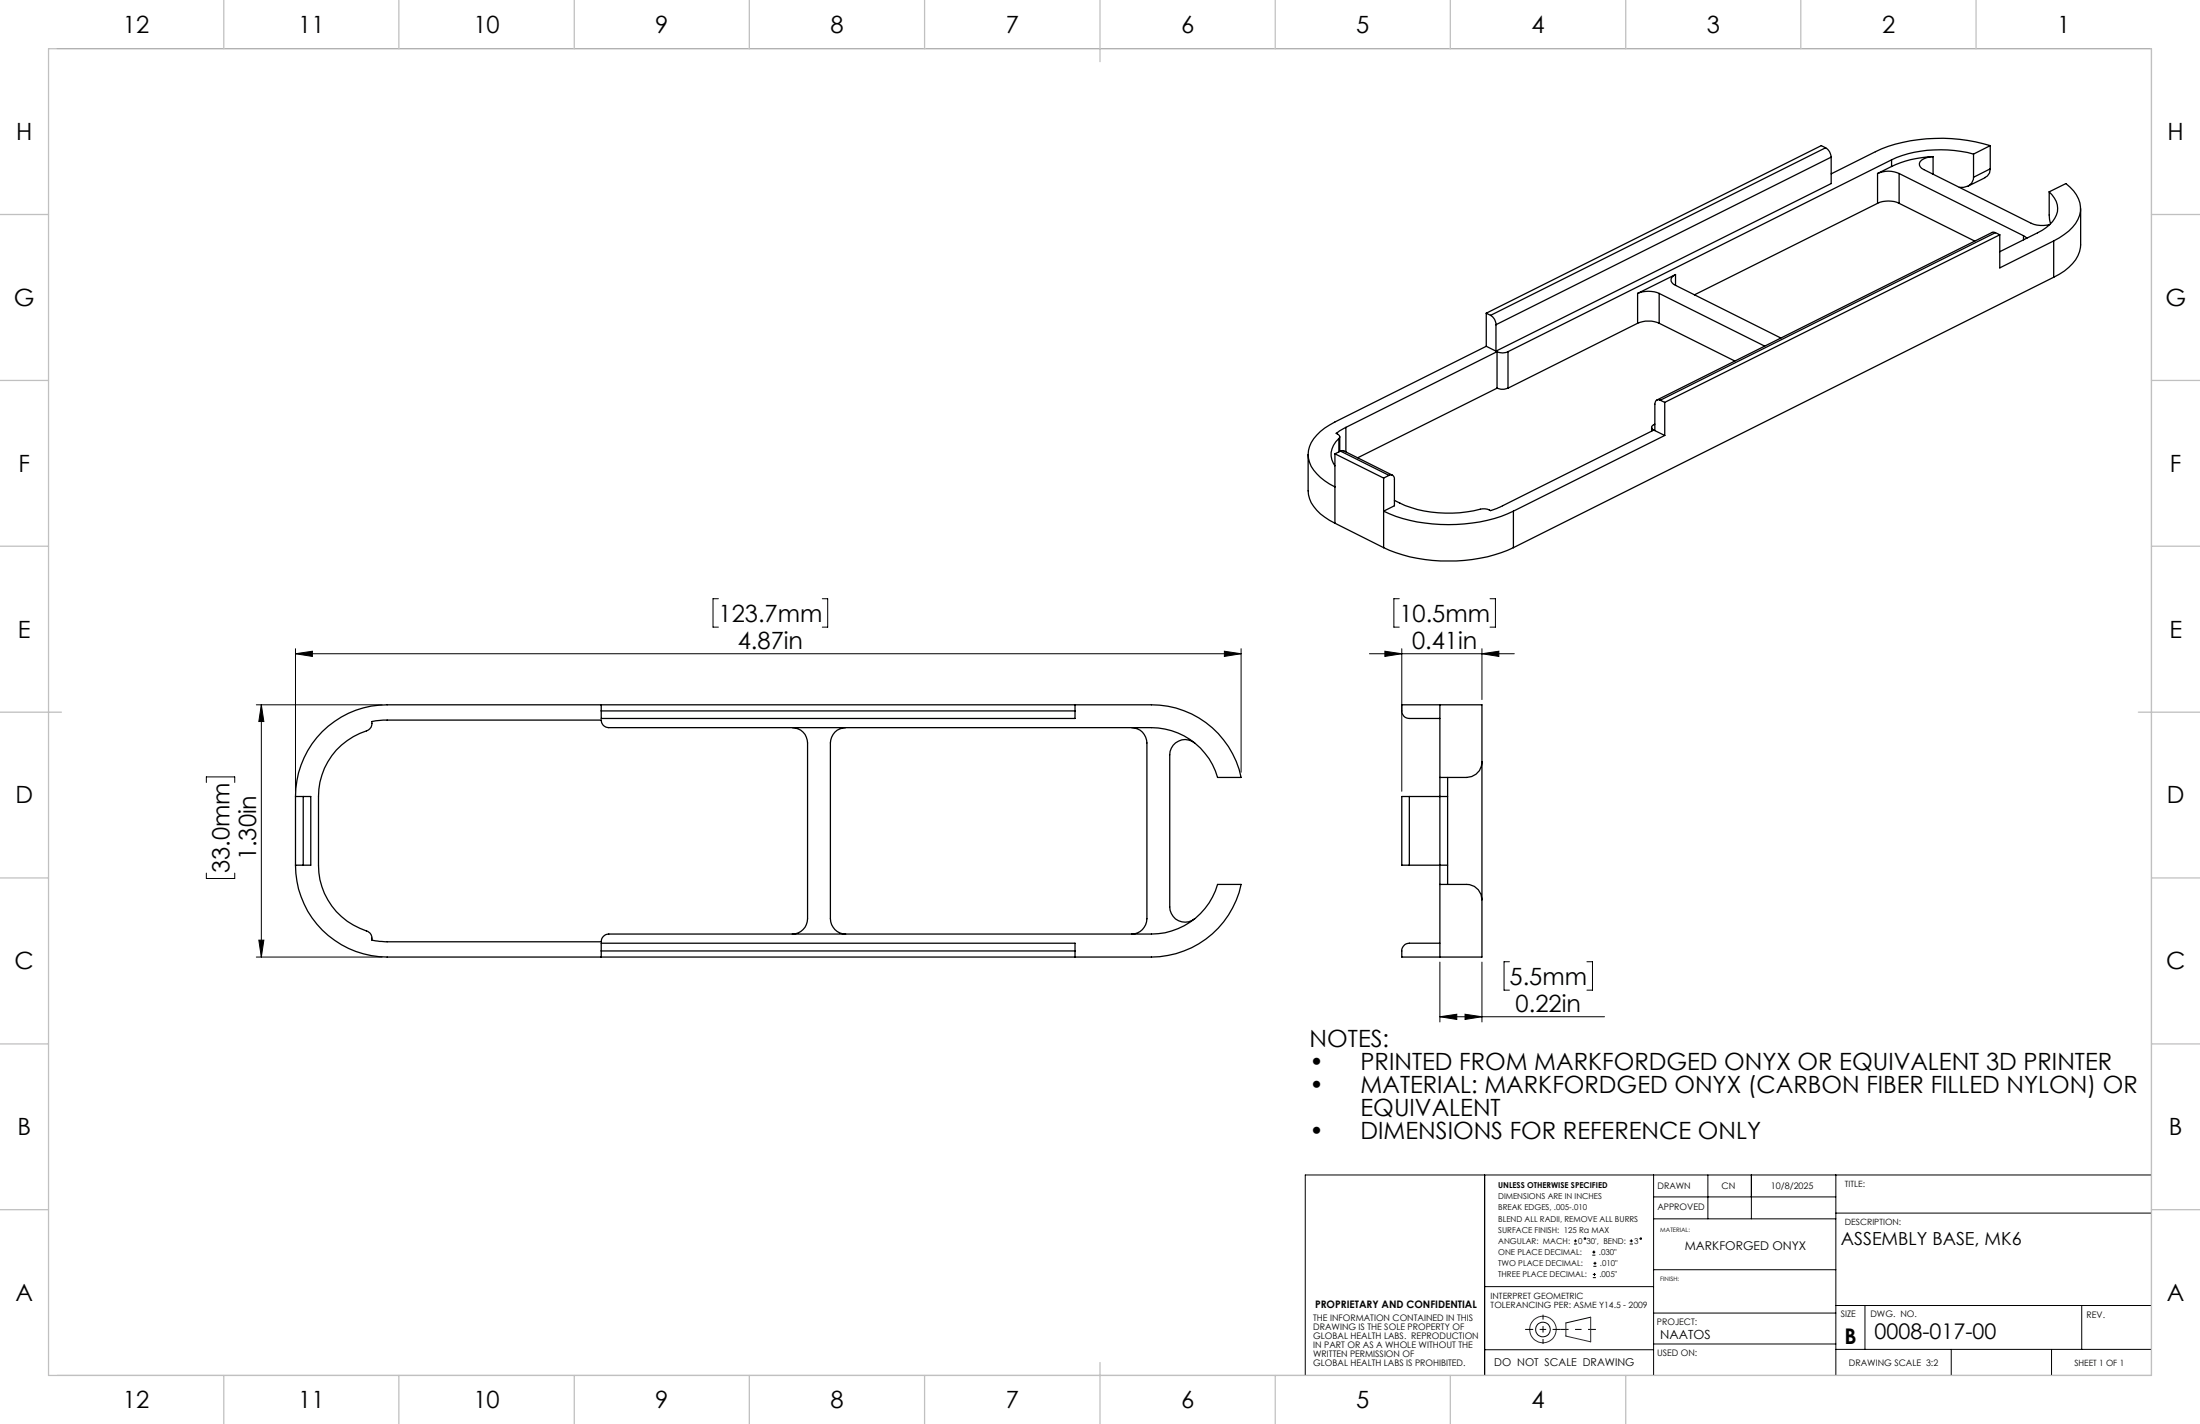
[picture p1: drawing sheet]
<svg xmlns="http://www.w3.org/2000/svg" width="432mm" height="279mm" viewBox="0 0 432 279" stroke-linecap="round" stroke-linejoin="round" font-family="sans-serif">
<g fill="none" stroke="#000" stroke-width=".25">
<path d="M358.3 29a2.25 2.25 0 0 1 1.1 1.8M358.3 29l-.8-.4-65.8 32.9M358.3 29l-65.7 32.9M359.4 30.8v5.2l-65.8 32.9M359.4 30.8l-65.8 32.9M368.5 34a5.1 5.1 0 0 1 4.2 0M368.5 39.9a5.1 5.1 0 0 1 4.2 0M368.5 34v5.9M368.5 39.9l-35.9 18M371.3 31.4l-75.3 37.6M371.3 31.4v1.3M371.3 32.7l-2.8 1.3"/>
<path d="M372.7 34l24.5 12.2M372.7 34v5.9M372.7 39.9l14.9 7.4M379.4 30.7a20.2 20.2 0 0 0-8.1 2M379.4 30.7a2.83 2.83 0 0 0-2.7 1.3 1.18 1.18 0 0 0 .9 1.3l21.1 10.5a5.7 5.7 0 0 0 3.6 .3M379.4 30.7v3.5M387.3 30.2a24.7 24.7 0 0 0-16 1.2M387.3 34.8a2.13 2.13 0 0 1-2.7 2M387.3 30.2v4.6M389.6 34.9l-3.3 1.6M390.6 28.6a33.7 33.7 0 0 0-21.3 .6l-9.9 4.9M390.6 33.1l-.1 .8-.4 .6-.5 .3"/>
<path d="M390.6 28.6l-3.3 1.6M390.6 33.1l-3.3 1.7M390.6 28.6v4.5M402.2 37.6a4 4 0 0 1 .1 6.5l-1.5 1.1-8.3 4.2M402.2 37.6l3.3-1.6a5.6 5.6 0 0 1 2.3 7 10 10 0 0 1-4.7 4.3M402.2 37.6v4.6l.2 1.7M321.4 57.6a5.5 5.5 0 0 1 4.2 0M321.4 57.6v5.8M325.6 57.6l20.8 10.3M325.6 57.6v5.8M328.9 53.9a1.08 1.08 0 0 0-.9 1 1.08 1.08 0 0 0 .9 1.1M328.9 56l20.6 10.3"/>
<path d="M328.9 53.9l-7.5 3.7M328.9 53.9v2.1M391.7 45.6h-.6l-65.9 32.9M391.7 45.6l-65.8 32.9M391.7 45.6l.8 .5M392.5 46.1v6.5l10.6-5.3M392.5 46.1l-65.8 32.9M397.2 46.2l.6 .5M397.2 46.2v.9M403.1 47.3v7.1M403.1 54.4l-106.1 53.1M408.4 40.9v7.1a6.5 6.5 0 0 1-3.2 5.2l-2.1 1.2"/>
<path d="M291.7 67.9l-29.7 14.9a8.8 8.8 0 0 0-5.2 5.6 5.7 5.7 0 0 0 2.4 5.3l1.7 1.3 1.1 .5M291.7 67.9l1.9 1M291.7 61.5l.9 .4M291.7 61.5v6.4M292.6 61.9a2.11 2.11 0 0 1 1 1.8M293.6 63.7v5.2M293.8 69a2.47 2.47 0 0 0 2.2 0M293.8 76.2a2.84 2.84 0 0 0 2.2 0M293.8 69l-29.6 14.9M293.8 69v7.2M293.8 76.2l-27.3 13.6M296 69v7.2"/>
<path d="M321.4 63.4a5.5 5.5 0 0 1 4.2 0M321.4 63.4l-25.4 12.8M325.6 63.4l14.9 7.4M325.9 78.5a.71 .71 0 0 0-.8 .1 .71 .71 0 0 0-.3 .7v5.2l1.9 .9M325.9 78.5l.8 .5M326.7 79v6.4M256.8 89.2v7.1a7.3 7.3 0 0 0 4.1 5.8l1.1 .6M262 89v13.7M262 89l9.6 4.8M262.8 86a3.8 3.8 0 0 0-.8 5.4M262.8 86v2.7M263 85.7v2.9"/>
<path d="M263.1 88.5h.7l9.5 4.7M263.1 88.5l-1.1 .5M263.1 88.5l9.5 4.8M264.2 83.9l-1.9 1.1a.64 .64 0 0 1 .5 .4 .64 .64 0 0 1 0 .6M264.2 83.9v4.8M271.6 93.8v13.7M272.6 93.3a.71 .71 0 0 1 .8 0 .71 .71 0 0 1 .3 .8v5.1l-2.1 1.1a32 32 0 0 0 25.4 0M272.6 93.3l-1 .5M324.2 83.9v.7M324.8 83.2a.6 .6 0 0 0-.6 .5 .6 .6 0 0 0 .4 .7l-30.2 15.1-1.2 .5a.94 .94 0 0 1-1.3-.1l-.7-.1a26.5 26.5 0 0 1-15.4-.6l-2.1-1M326.7 85.4l-29.7 14.9M262 102.7l9.6 4.8"/>
<path d="M271.6 107.5a32.4 32.4 0 0 0 25.4 0M297 100.3v7.2M118 139.5v1.5h93v-1.5M118 139.5h93M118 138.3v1.2M211 138.3v1.2M282.6 138.3v14.2M58 156.3a17.9 17.9 0 0 1 18-18h150a17.9 17.9 0 0 1 17.6 14.2h-4.6a13.6 13.6 0 0 0-13-9.7h-106.5a1.45 1.45 0 0 1-1.5-1.5h-42.8l-2.2 .3a1.53 1.53 0 0 1-1.1 1.8 13.4 13.4 0 0 0-9.4 12.9v13.5a13.7 13.7 0 0 0 9.9 13.1l.4 .5 .2 1.1 2.6 .3h42.4a1.51 1.51 0 0 1 1.5-1.5h106.5a13.5 13.5 0 0 0 13-9.8h4.6a18 18 0 0 1-17.6 14.3h-150a18 18 0 0 1-18-18M58 156.3h1.5M58 156.3v13.5M59.5 156.3h1.5v13.5h-1.5M59.5 156.3v13.5"/>
<path d="M155.5 142.8a3 3 0 0 1 3 3v34.5a3 3 0 0 1-3 3M166 142.8a3 3 0 0 0-3 3v34.5a3 3 0 0 0 3 3M222.1 142.8a3 3 0 0 1 3 3v34.5a3 3 0 0 1-3 3M234.5 145.8a3 3 0 0 0-3.2-.4 3 3 0 0 0-1.7 2.7v29.8a3 3 0 0 0 1.7 2.8 3 3 0 0 0 3.2-.4M276.6 156.3h-1.5v13.5h1.5M276.6 156.3h7.5M276.6 156.3v13.5M282.6 141h-6a1.45 1.45 0 0 1-1.5-1.5v-1.2h15.8v11.2M282.6 152.5v21M284.1 152.5v21M290.9 149.5a2.99 2.99 0 0 1-3 3h-5.3M290.9 149.5v27"/>
<path d="M58 169.8h1.5M276.6 169.8h7.5M282.6 173.5v14.3M282.6 173.5h5.3a2.94 2.94 0 0 1 3 3M290.9 176.5v11.3h-15.8a2.44 2.44 0 0 1 .3-2.1l.4-.4 .8-.2h6M118 186.6v-1.5h93v1.5M118 186.6v1.2M118 186.6h93M211 186.6v1.2"/>
</g>
<g fill="none" stroke="#000" stroke-width=".2">
<path d="M11.2 9.5h411.1v260.4h-411.1M141 117.5h-1.1v5.5h1.1M161.4 117.5h1.1v5.5h-1.1M274.6 117.5h-1v5.5h1M292.5 117.5h1v5.5h-1M50.3 138.3h24.7M51.3 138.3l.5 3.3h-1zM51.3 138.3v49.5M58 128.3l3.3-.5v1zM58 127.3v28M58 128.3h185.6M240.3 127.8l3.3 .5-3.3 .5z"/>
<path d="M243.6 127.3v24.2M268.8 128.3h28.4M271.8 127.8l3.3 .5-3.3 .5zM275.1 127.3v28M290.9 128.3l3.3-.5v1zM290.9 127.3v10M40.5 153.5v-1.1h5.6v1.1M40.5 171.3v1.1h5.6v-1.1M50.3 187.8h24.7M50.8 184.5h1l-.5 3.3zM282.6 199.5l3.3-.5v1zM282.6 188.8v11.7"/>
<path d="M282.6 199.5h32.3M287.5 199l3.4 .5-3.4 .5zM290.9 188.8v11.7M296.3 188.7h-1.1v5.6h1.1M311.5 188.7h1.1v5.6h-1.1M291.4 230.5v39.4M324.6 230.5v39.4M324.6 239.1h35.7M324.6 234.8h35.7M335.2 230.5v8.6M343.7 230.5v8.6M360.3 230.5v39.4"/>
<path d="M360.3 238h62M422.3 230.5h-166.1v39.4M291.4 252.4h33.2M308.9 244.1h.6M308.9 243.5h.6M309.2 243.2v.6M312.2 258.4l-4.9 1.2M312.5 246.3h.6M312.5 245.7h.6M312.6 250.7h.6M312.6 250h.6M312.7 248.5h.6"/>
<path d="M312.7 247.9h.6M312.8 245.4v.6M312.9 249.8v.6M313.1 247.6v.6M319.9 244.1h.6M319.9 243.5h.6M320.2 243.2v.6M324.5 249.1h35.8M324.6 257.6h35.7M360.3 256.2h62M366 256.2v8.6M408.6 256.2v8.6"/>
<path d="M291.4 264.8h33.2M324.6 263.7h35.7M360.3 264.8h62M383 264.8v5.1M402.7 264.8v5.1"/>
<circle cx="311.1" cy="243" r=".15"/>
<circle cx="322" cy="243" r=".15"/>
<circle cx="302.8" cy="260.9" r="1.44"/>
</g>
<g fill="none" stroke="#400040" stroke-width=".2">
<path d="M312.2 258.4v4.9l-4.9-1.2v-2.5"/>
<circle cx="302.8" cy="260.9" r="2.61"/>
</g>
<path d="M299.3 260.8h7M306.3 260.8h6.9" fill="none" stroke="#000" stroke-width=".2" stroke-dasharray="15.2 1.3 1.3 1.3" stroke-dashoffset="13.7" stroke-linecap="butt"/>
<path d="M302.9 258v5.7" fill="none" stroke="#000" stroke-width=".2" stroke-dasharray="15.2 1.3 1.3 1.3" stroke-dashoffset="14.3" stroke-linecap="butt"/>
<g fill="none" stroke="#c0c0c0" stroke-width=".25">
<path d="M9.5 9.6h412.8v260.3h-412.8zM43.9 0v9.6M78.3 0v9.6M112.7 0v9.6M147.1 0v9.6M181.5 0v9.6M215.9 0v12.1M250.3 0v9.6M284.7 0v9.6M319.1 0v9.6M353.4 0v9.6M387.8 0v9.6"/>
<path d="M0 42.1h9.5M422.3 42.1h9.5M0 74.6h9.5M422.3 74.6h9.5M0 107.2h9.5M422.3 107.2h9.5M0 139.7h12.1M419.7 139.7h12.1M0 172.3h9.5M422.3 172.3h9.5M0 204.8h9.5M422.3 204.8h9.5"/>
<path d="M0 237.3h9.5M422.3 237.3h9.5M43.9 269.9v9.5M78.3 269.9v9.5M112.7 269.9v9.5M147.1 269.9v9.5M181.5 269.9v9.5M215.9 267.3v12.1M250.3 269.9v9.5M284.7 269.9v9.5M319.1 269.9v9.5"/>
</g>
<g fill="#000">
<path d="M51.3 138.3l.5 3.3h-1zM50.8 184.5h1l-.5 3.3z"/>
<path d="M58 128.3l3.3-.5v1zM240.3 127.8l3.3 .5-3.3 .5zM271.8 127.8l3.3 .5-3.3 .5zM290.9 128.3l3.3-.5v1z"/>
<path d="M282.6 199.5l3.3-.5v1zM287.5 199l3.4 .5-3.4 .5z"/>
</g>
<g font-size="4.7">
<text x="24.1" y="6.4">12</text>
<text x="58.5" y="6.4">11</text>
<text x="92.9" y="6.4">10</text>
<text x="128.6" y="6.4">9</text>
<text x="163" y="6.4">8</text>
<text x="197.4" y="6.4">7</text>
<text x="231.8" y="6.4">6</text>
<text x="266.2" y="6.4">5</text>
<text x="300.6" y="6.4">4</text>
<text x="335" y="6.4">3</text>
<text x="369.4" y="6.4">2</text>
<text x="403.8" y="6.4">1</text>
<text x="3.2" y="27.5">H</text>
<text x="425.4" y="27.5">H</text>
<text x="2.7" y="60">G</text>
<text x="425" y="60">G</text>
<text x="3.6" y="92.6">F</text>
<text x="425.9" y="92.6">F</text>
<text x="3.5" y="125.1">E</text>
<text x="141" y="122">123.7mm</text>
<text x="274.7" y="122">10.5mm</text>
<text x="425.8" y="125.1">E</text>
<text x="144.8" y="127.2">4.87in</text>
<text x="277.1" y="127.2">0.41in</text>
<text x="3" y="157.6">D</text>
<text x="425.3" y="157.6">D</text>
<text x="45.1" y="171.3" transform="rotate(-90 45.1 171.3)">33.0mm</text>
<text x="50.3" y="168.8" transform="rotate(-90 50.3 168.8)">1.30in</text>
<text x="2.9" y="190.2">C</text>
<text x="425.1" y="190.2">C</text>
<text x="296.3" y="193.2">5.5mm</text>
<text x="297.5" y="198.5">0.22in</text>
<text x="257" y="205.4">NOTES:</text>
<text x="257" y="209.9">•</text>
<text x="267" y="209.9">PRINTED FROM MARKFORDGED ONYX OR EQUIVALENT 3D PRINTER</text>
<text x="257" y="214.4">•</text>
<text x="267" y="214.4">MATERIAL: MARKFORDGED ONYX (CARBON FIBER FILLED NYLON) OR</text>
<text x="267" y="219">EQUIVALENT</text>
<text x="3.4" y="222.7">B</text>
<text x="257" y="223.5">•</text>
<text x="267" y="223.5">DIMENSIONS FOR REFERENCE ONLY</text>
<text x="425.7" y="222.7">B</text>
<text x="3" y="255.3">A</text>
<text x="425.3" y="255.3">A</text>
<text x="24.1" y="276.3">12</text>
<text x="58.5" y="276.3">11</text>
<text x="92.9" y="276.3">10</text>
<text x="128.6" y="276.3">9</text>
<text x="163" y="276.3">8</text>
<text x="197.4" y="276.3">7</text>
<text x="231.8" y="276.3">6</text>
<text x="266.2" y="276.3">5</text>
<text x="300.6" y="276.3">4</text>
</g>
<g font-size="4.2">
<text x="362" y="263.8">B</text>
<text x="367.9" y="262.7">0008-017-00</text>
</g>
<text font-size="3.5" x="361.3" y="244.3">ASSEMBLY BASE, MK6</text>
<text font-size="2.5" x="325.9" y="262.7">NAATOS</text>
<text font-size="2.4" x="330.7" y="245.3">MARKFORGED ONYX</text>
<text font-size="2.1" x="293.3" y="268">DO NOT SCALE DRAWING</text>
<text font-size="2" x="258.1" y="256.5">PROPRIETARY AND CONFIDENTIAL</text>
<g font-size="1.8">
<text x="325.3" y="233.3">DRAWN</text>
<text x="337.9" y="233.3">CN</text>
<text x="347.6" y="233.3">10/8/2025</text>
<text x="325.3" y="237.5">APPROVED</text>
<text x="257.7" y="259.2">THE INFORMATION CONTAINED IN THIS</text>
<text x="257.7" y="260.9">DRAWING IS THE SOLE PROPERTY OF</text>
<text x="257.7" y="262.7">GLOBAL HEALTH LABS. REPRODUCTION</text>
<text x="325.2" y="260">PROJECT:</text>
<text x="361.3" y="258.4">SIZE</text>
<text x="367.1" y="258.4">DWG. NO.</text>
<text x="409.6" y="258.6">REV.</text>
<text x="257.7" y="264.5">IN PART OR AS A WHOLE WITHOUT THE</text>
<text x="257.7" y="266.2">WRITTEN PERMISSION OF</text>
<text x="257.7" y="268">GLOBAL HEALTH LABS IS PROHIBITED.</text>
<text x="325.2" y="266">USED ON:</text>
<text x="362.9" y="268">DRAWING SCALE 3:2</text>
</g>
<g font-size="1.7">
<text x="362.1" y="232.8">TITLE:</text>
<text x="362.1" y="240.4">DESCRIPTION:</text>
<text x="292.6" y="254.9">INTERPRET GEOMETRIC</text>
<text x="292.6" y="256.6">TOLERANCING PER: ASME Y14.5 - 2009</text>
<text x="407.1" y="268">SHEET 1 OF 1</text>
</g>
<g font-size="1.6">
<text x="294" y="233.1">UNLESS OTHERWISE SPECIFIED</text>
<text x="294" y="235.3">DIMENSIONS ARE IN INCHES</text>
<text x="294" y="237.5">BREAK EDGES, .005-.010</text>
<text x="294" y="239.7">BLEND ALL RADII, REMOVE ALL BURRS</text>
<text x="294" y="241.9">SURFACE FINISH: 125 Ra MAX</text>
<text x="294" y="244.1">ANGULAR: MACH:</text>
<text x="309.8" y="244.1">0</text>
<text x="311.4" y="244.1">30', BEND:</text>
<text x="320.7" y="244.1">3</text>
<text x="294" y="246.3">ONE PLACE DECIMAL:</text>
<text x="294" y="248.5">TWO PLACE DECIMAL:</text>
<text x="294" y="250.6">THREE PLACE DECIMAL:</text>
<text x="313.8" y="246.3">.030&quot;</text>
<text x="313.9" y="250.6">.005&quot;</text>
<text x="314" y="248.5">.010&quot;</text>
</g>
<g font-size="1.2">
<text x="325.9" y="241.8">MATERIAL:</text>
<text x="325.9" y="251.4">FINISH:</text>
</g>
</svg>
